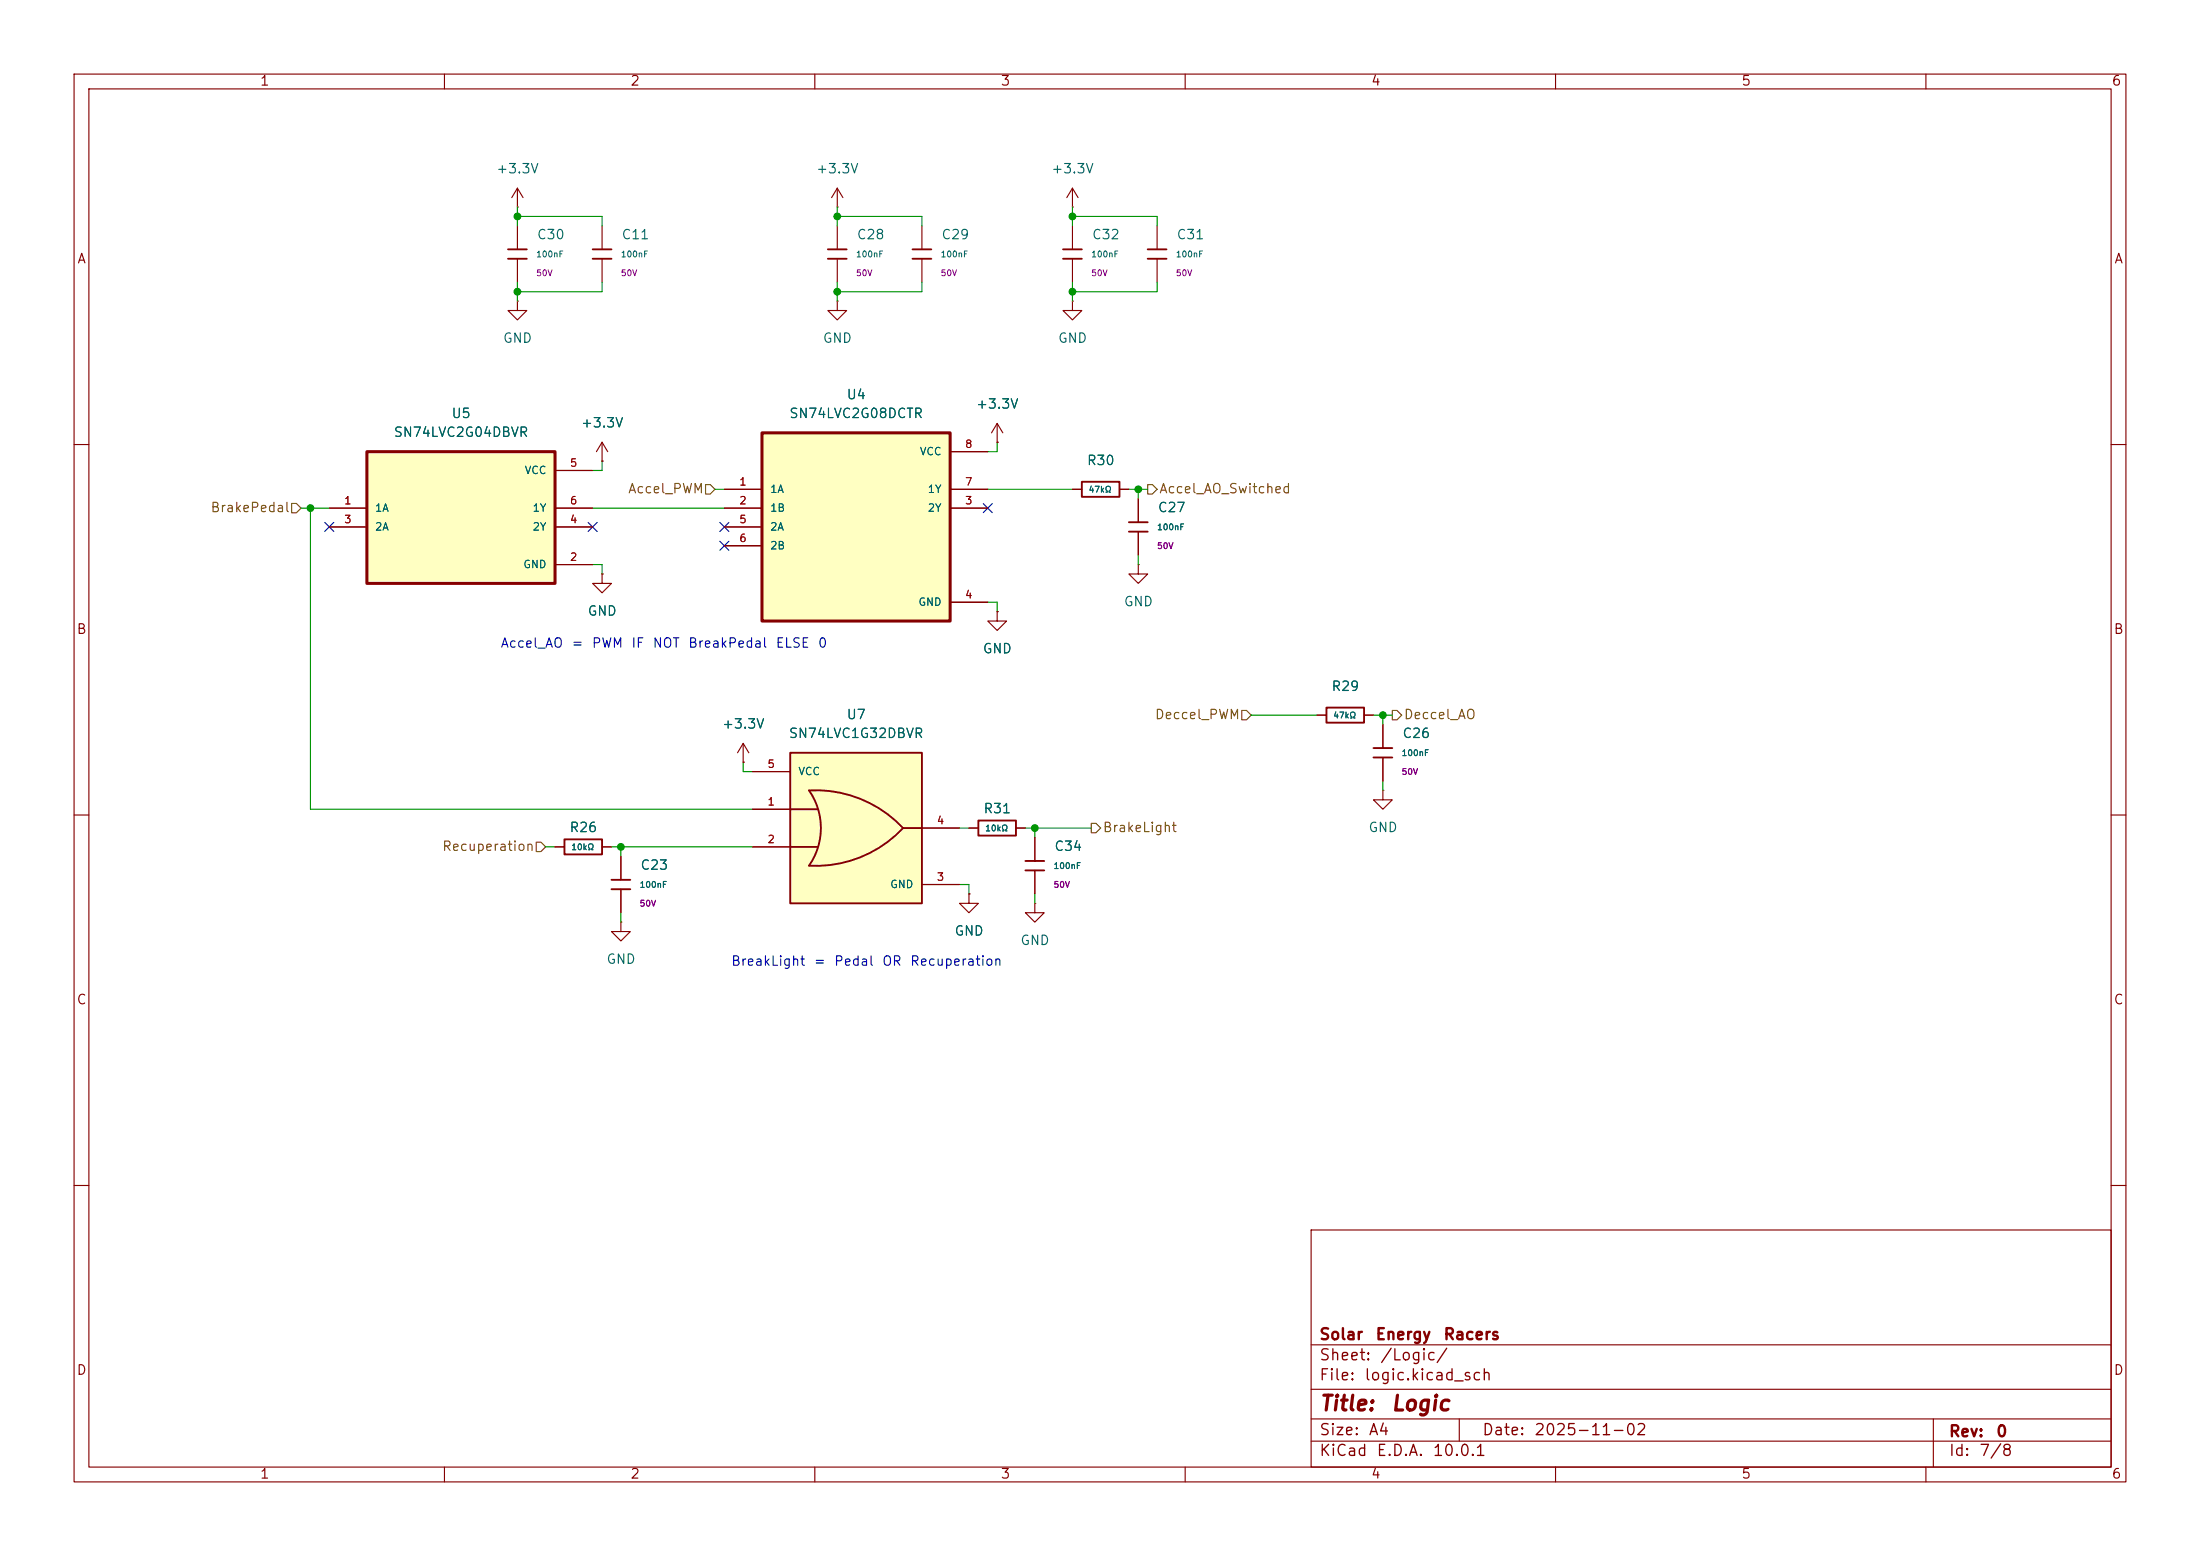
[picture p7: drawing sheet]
<svg xmlns="http://www.w3.org/2000/svg" width="297mm" height="210mm" viewBox="0 0 297 210" stroke-linecap="round" stroke-linejoin="round" font-family="sans-serif">
<g fill="none" stroke="#840000" stroke-width=".15">
<path d="M10 10h277v190h-277zM12 12h273v186h-273zM60 10v2M110 10v2M160 10v2M210 10v2M260 10v2M10 60h2M285 60h2M10 110h2M285 110h2M10 160h2"/>
<path d="M177 166h108v32h-108zM285 160h2M60 198v2M110 198v2M160 198v2M177 194.5h108M177 191.5h108M177 187.5h108M177 181.5h108M197 191.5v3M210 198v2M260 198v2"/>
<path d="M261 191.5v6.5"/>
</g>
<path d="M102.9 58.4h25.4v25.4h-25.4z" fill="#ffffc2"/>
<path d="M102.9 58.4h25.4v25.4h-25.4z" fill="none" stroke="#840000" stroke-width=".41"/>
<g fill="none" stroke="#840000" stroke-width=".15">
<path d="M69.8 27.9h.1M69.8 25.4v2.5M69.8 30.5v3.2M69.8 34.9v3.2M69.8 25.4l-.7 1.3M69.8 25.4l.8 1.3M113 27.9h.1M113 25.4l-.7 1.3M113 25.4l.8 1.3M113 25.4v2.5M113 30.5v3.2M113 34.9v3.2"/>
<path d="M124.5 30.5v3.2M124.5 34.9v3.2M144.8 27.9h.1M144.8 25.4v2.5M144.8 30.5v3.2M144.8 34.9v3.2M144.8 25.4l-.8 1.3M144.8 25.4l.7 1.3M156.2 30.5v3.2M156.2 34.9v3.2M81.3 59.7l-.8 1.3M81.3 59.7l.7 1.3"/>
<path d="M81.3 59.7v2.5M113 40.6v1.3h1.3l-1.3 1.3-1.2-1.3h1.2M113 40.6h.1M134.6 59.7h.1M134.6 57.2l-.7 1.2M134.6 57.2l.8 1.2M134.6 57.2v2.5M144.8 40.6v1.3h1.2l-1.2 1.3-1.3-1.3h1.3M144.8 40.6h.1M81.3 62.2h.1M97.8 66h5.1M97.8 68.6h5.1"/>
<path d="M97.8 71.1h5.1M97.8 73.7h5.1M128.3 66h5M128.3 68.6h5M128.3 61h5M144.8 66h1.2M151.1 66h1.3M153.7 76.2v1.3h1.2l-1.2 1.2-1.3-1.2h1.3M153.7 76.2h.1M153.7 67.3v3.2M153.7 71.8v3.1M128.3 81.3h5"/>
<path d="M83.8 115.6v3.1M83.8 124.5v1.2h1.3l-1.3 1.3-1.3-1.3h1.3M83.8 124.5h.1M83.8 120v3.2"/>
</g>
<g fill="none" stroke="#840000" stroke-width=".25">
<path d="M68.6 33.7h2.5M68.6 34.9h2.5M111.8 33.7h2.5M111.8 34.9h2.5M123.2 33.7h2.5M123.2 34.9h2.5M143.5 33.7h2.5M143.5 34.9h2.5M154.9 33.7h2.6M154.9 34.9h2.6M146 65h5.1v2.1h-5.1zM152.4 70.5h2.5"/>
<path d="M152.4 71.8h2.5M82.5 118.7h2.6M82.5 120h2.6"/>
</g>
<path d="M106.7 101.6h17.8v20.3h-17.8z" fill="#ffffc2"/>
<path d="M179.1 95.5h5v2h-5zM106.7 101.6h17.8v20.3h-17.8zM106.7 109.2h3.7M106.7 114.3h3.7M109.2 106.7a16.2 16.2 0 0 1 12.7 5.1 16.2 16.2 0 0 1-12.7 5 8.9 8.9 0 0 0 0-10.1zM121.9 111.8h2.6M132.1 110.7h5.1v2.1h-5.1zM138.4 116.2h2.6M138.4 117.5h2.6M185.4 101h2.6M185.4 102.2h2.6" fill="none" stroke="#840000" stroke-width=".25"/>
<g fill="none" stroke="#840000" stroke-width=".15">
<path d="M134.6 82.6v1.2h1.3l-1.3 1.3-1.3-1.3h1.3M134.6 82.6h.1M177.8 96.5h1.3M184.1 96.5h1.3M186.7 97.8v3.2M101.6 109.2h5.1M101.6 114.3h5.1M101.6 104.1h5.1M124.5 119.4h5M124.5 111.8h5M130.8 111.8h1.3M137.2 111.8h1.2"/>
<path d="M139.7 113v3.2M139.7 117.5v3.2M186.7 106.7v1.3h1.3l-1.3 1.2-1.3-1.2h1.3M186.7 106.7h.1M186.7 102.2v3.2M130.8 120.7v1.2h1.3l-1.3 1.3-1.3-1.3h1.3M130.8 120.7h.1M139.7 121.9v1.3h1.3l-1.3 1.3-1.3-1.3h1.3M139.7 121.9h.1"/>
</g>
<path d="M49.5 61h25.4v17.7h-25.4z" fill="#ffffc2"/>
<path d="M49.5 61h25.4v17.7h-25.4z" fill="none" stroke="#840000" stroke-width=".41"/>
<g fill="none" stroke="#840000" stroke-width=".15">
<path d="M81.3 30.5v3.2M81.3 34.9v3.2M69.8 40.6v1.3h1.3l-1.3 1.3-1.2-1.3h1.2M69.8 40.6h.1M134.6 59.7h.1M44.4 68.6h5.1M44.4 71.1h5.1M74.9 68.6h5.1M74.9 76.2h5.1M74.9 71.1h5.1M74.9 63.5h5.1M81.3 77.5v1.2h1.2l-1.2 1.3-1.3-1.3h1.3"/>
<path d="M81.3 77.5h.1M81.3 62.2h.1M97.8 68.6h5.1M97.8 71.1h5.1M97.8 66h5.1M97.8 73.7h5.1M128.3 68.6h5M128.3 66h5M128.3 61h5M144.8 66h1.2M151.1 66h1.3M153.7 67.3v3.2"/>
<path d="M153.7 71.8v3.1M128.3 81.3h5M134.6 82.6h.1M177.8 96.5h1.3M184.1 96.5h1.3M186.7 97.8v3.2M74.9 114.3h1.3M81.3 114.3h1.2M83.8 115.6v3.1M100.3 102.9h.1M100.3 100.3l-.7 1.3M100.3 100.3l.8 1.3"/>
<path d="M100.3 100.3v2.6M101.6 114.3h5.1M101.6 109.2h5.1M101.6 104.1h5.1M124.5 119.4h5M124.5 111.8h5M130.8 111.8h1.3M137.2 111.8h1.2M139.7 113v3.2M139.7 117.5v3.2M186.7 102.2v3.2M83.8 120v3.2"/>
<path d="M130.8 120.7h.1"/>
</g>
<path d="M80 33.7h2.5M80 34.9h2.5M76.2 113.3h5.1v2h-5.1z" fill="none" stroke="#840000" stroke-width=".25"/>
<path d="M39.4 67.9h.6l.6 .7-.6 .6h-.6zM95.2 65.4h.7l.6 .6-.6 .7h-.7zM154.9 65.4h.7l.6 .6-.6 .7h-.7zM167.6 95.9h.7l.6 .6-.6 .7h-.7zM188 95.9h.6l.6 .6-.6 .7h-.6zM72.4 113.7h.6l.7 .6-.7 .6h-.6zM147.3 111.1h.7l.6 .7-.6 .6h-.7z" fill="none" stroke="#725600" stroke-width=".15"/>
<g fill="none" stroke="#009600" stroke-width=".15">
<path d="M69.8 29.2h11.5v1.3M69.8 27.9v2.6M69.8 38.1v2.5M81.3 38.1v1.3h-11.5M113 29.2h11.5v1.3M113 27.9v2.6M113 38.1v2.5M124.5 38.1v1.3h-11.5M144.8 29.2h11.4v1.3M144.8 27.9v2.6M144.8 38.1v2.5M156.2 38.1v1.3h-11.4"/>
<path d="M134.6 59.7v1.3h-1.3M40.6 68.6h3.8M41.9 68.6v40.6h59.7M80 68.6h17.8M80 76.2h1.3v1.3M81.3 62.2v1.3h-1.3M96.5 66h1.3M133.3 66h11.5M152.4 66h2.5M153.7 66v1.3M153.7 74.9v1.3M133.3 81.3h1.3v1.3"/>
<path d="M168.9 96.5h8.9M185.4 96.5h2.6M186.7 96.5v1.3M73.7 114.3h1.2M82.5 114.3h19.1M83.8 114.3v1.3M100.3 102.9v1.2h1.3M129.5 119.4h1.3v1.3M129.5 111.8h1.3M138.4 111.8h8.9M139.7 111.8v1.2M186.7 105.4v1.3"/>
<path d="M83.8 123.2v1.3M139.7 120.7v1.2"/>
</g>
<path d="M43.8 70.5l1.3 1.2M45.1 70.5l-1.3 1.2M79.4 70.5l1.2 1.2M80.6 70.5l-1.2 1.2M97.2 70.5l1.2 1.2M97.2 73.1l1.2 1.2M98.4 70.5l-1.2 1.2M98.4 73.1l-1.2 1.2M132.7 68l1.3 1.2M134 68l-1.3 1.2" fill="none" stroke="#000084" stroke-width=".15"/>
<g fill="#009600" stroke="#009600" stroke-width=".14">
<circle cx="41.9" cy="68.6" r=".46"/>
<circle cx="69.8" cy="29.2" r=".46"/>
<circle cx="83.8" cy="114.3" r=".46"/>
<circle cx="69.8" cy="39.4" r=".46"/>
<circle cx="113" cy="29.2" r=".46"/>
<circle cx="153.7" cy="66" r=".46"/>
<circle cx="144.8" cy="39.4" r=".46"/>
<circle cx="144.8" cy="29.2" r=".46"/>
<circle cx="113" cy="39.4" r=".46"/>
<circle cx="186.7" cy="96.5" r=".46"/>
<circle cx="139.7" cy="111.8" r=".46"/>
</g>
<g font-size="2" fill="#840000">
<text x="178" y="190.9">Title:</text>
<text x="187.7" y="190.9">Logic</text>
</g>
<g font-size="1.5" fill="#840000">
<text x="178" y="184">Sheet:</text>
<text x="178" y="181.2">Solar</text>
<text x="185.6" y="181.2">Energy</text>
<text x="186.2" y="184">/Logic/</text>
<text x="194.8" y="181.2">Racers</text>
<text x="178" y="186.7">File:</text>
<text x="184.1" y="186.7">logic.kicad_sch</text>
<text x="178" y="196.9">KiCad</text>
<text x="178" y="194.1">Size:</text>
<text x="184.7" y="194.1">A4</text>
<text x="185.7" y="196.9">E.D.A.</text>
<text x="193.3" y="196.9">10.0.1</text>
<text x="200" y="194.1">Date:</text>
<text x="207" y="194.1">2025-11-02</text>
<text x="263" y="194.3">Rev:</text>
<text x="263" y="196.9">Id:</text>
<text x="267.1" y="196.9">7/8</text>
<text x="269.4" y="194.3">0</text>
</g>
<g font-size="1.3" fill="#840000">
<text x="35" y="11.9">1</text>
<text x="85" y="11.9">2</text>
<text x="135" y="11.9">3</text>
<text x="185" y="11.9">4</text>
<text x="235" y="11.9">5</text>
<text x="285" y="11.9">6</text>
<text x="10.3" y="35.9">A</text>
<text x="285.3" y="35.9">A</text>
<text x="10.3" y="85.9">B</text>
<text x="285.3" y="85.9">B</text>
<text x="10.3" y="135.9">C</text>
<text x="285.3" y="135.9">C</text>
<text x="10.3" y="185.9">D</text>
<text x="285.3" y="185.9">D</text>
<text x="35" y="199.9">1</text>
<text x="85" y="199.9">2</text>
<text x="135" y="199.9">3</text>
<text x="185" y="199.9">4</text>
<text x="235" y="199.9">5</text>
<text x="285" y="199.9">6</text>
</g>
<g font-size="1.3" fill="#006464">
<text x="66.9" y="23.7">+3.3V</text>
<text x="110.1" y="23.7">+3.3V</text>
<text x="141.8" y="23.7">+3.3V</text>
<text x="72.4" y="32.6">C30</text>
<text x="83.8" y="32.6">C11</text>
<text x="115.6" y="32.6">C28</text>
<text x="127" y="32.6">C29</text>
<text x="147.3" y="32.6">C32</text>
<text x="158.8" y="32.6">C31</text>
<text x="67.8" y="46.6">GND</text>
<text x="111" y="46.6">GND</text>
<text x="142.7" y="46.6">GND</text>
<text x="53.1" y="59.3">SN74LVC2G04DBVR</text>
<text x="60.9" y="56.7">U5</text>
<text x="78.3" y="58">+3.3V</text>
<text x="106.5" y="56.7">SN74LVC2G08DCTR</text>
<text x="114.2" y="54.2">U4</text>
<text x="131.7" y="55.5">+3.3V</text>
<text x="146.6" y="63.1">R30</text>
<text x="156.2" y="69.4">C27</text>
<text x="79.2" y="83.4">GND</text>
<text x="151.6" y="82.1">GND</text>
<text x="132.6" y="88.5">GND</text>
<text x="179.7" y="93.6">R29</text>
<text x="97.4" y="98.7">+3.3V</text>
<text x="106.4" y="99.9">SN74LVC1G32DBVR</text>
<text x="114.2" y="97.4">U7</text>
<text x="189.2" y="99.9">C26</text>
<text x="76.8" y="112.6">R26</text>
<text x="132.7" y="110.1">R31</text>
<text x="184.7" y="112.6">GND</text>
<text x="86.4" y="117.7">C23</text>
<text x="142.2" y="115.2">C34</text>
<text x="81.8" y="130.4">GND</text>
<text x="128.8" y="126.6">GND</text>
<text x="137.7" y="127.9">GND</text>
</g>
<g font-size="1.3" fill="#725600">
<text x="28.3" y="69.4">BrakePedal</text>
<text x="84.7" y="66.9">Accel_PWM</text>
<text x="156.4" y="66.9">Accel_AO_Switched</text>
<text x="155.8" y="97.4">Deccel_PWM</text>
<text x="189.4" y="97.4">Deccel_AO</text>
<text x="148.8" y="112.6">BrakeLight</text>
<text x="59.6" y="115.2">Recuperation</text>
</g>
<g font-size="1.3" fill="#0000c2">
<text x="67.5" y="87.7">Accel_AO</text>
<text x="77.1" y="87.7">=</text>
<text x="79.8" y="87.7">PWM</text>
<text x="85.1" y="87.7">IF</text>
<text x="88" y="87.7">NOT</text>
<text x="92.8" y="87.7">BreakPedal</text>
<text x="104.6" y="87.7">ELSE</text>
<text x="110.3" y="87.7">0</text>
<text x="98.6" y="130.7">BreakLight</text>
<text x="109.8" y="130.7">=</text>
<text x="112.5" y="130.7">Pedal</text>
<text x="119" y="130.7">OR</text>
<text x="122.8" y="130.7">Recuperation</text>
</g>
<g font-size="1" fill="#006464">
<text x="70.8" y="64.2">VCC</text>
<text x="124.1" y="61.7">VCC</text>
<text x="50.5" y="69.3">1A</text>
<text x="50.5" y="71.9">2A</text>
<text x="71.8" y="71.9">2Y</text>
<text x="71.8" y="69.3">1Y</text>
<text x="103.9" y="66.8">1A</text>
<text x="103.9" y="69.3">1B</text>
<text x="103.9" y="71.9">2A</text>
<text x="125.2" y="69.3">2Y</text>
<text x="125.2" y="66.8">1Y</text>
<text x="70.6" y="76.9">GND</text>
<text x="103.9" y="74.4">2B</text>
<text x="123.9" y="82">GND</text>
<text x="107.7" y="104.9">VCC</text>
<text x="120.1" y="120.1">GND</text>
</g>
<g font-size="1" fill="#a90000">
<text x="76.9" y="63.2">5</text>
<text x="99.7" y="65.8">1</text>
<text x="130.2" y="65.8">7</text>
<text x="130.2" y="60.7">8</text>
<text x="46.4" y="68.3">1</text>
<text x="46.4" y="70.9">3</text>
<text x="76.9" y="70.9">4</text>
<text x="76.9" y="68.3">6</text>
<text x="99.7" y="68.3">2</text>
<text x="99.7" y="70.9">5</text>
<text x="130.2" y="68.3">3</text>
<text x="76.9" y="75.9">2</text>
<text x="99.7" y="73.4">6</text>
<text x="130.2" y="81">4</text>
<text x="103.5" y="103.9">5</text>
<text x="103.5" y="109">1</text>
<text x="126.4" y="111.5">4</text>
<text x="103.5" y="114">2</text>
<text x="126.4" y="119.1">3</text>
</g>
<g font-size=".8" fill="#006464">
<text x="72.3" y="34.9">100nF</text>
<text x="83.7" y="34.9">100nF</text>
<text x="115.5" y="34.9">100nF</text>
<text x="126.9" y="34.9">100nF</text>
<text x="147.2" y="34.9">100nF</text>
<text x="158.7" y="34.9">100nF</text>
<text x="146.9" y="66.7">47kΩ</text>
<text x="156.1" y="71.7">100nF</text>
<text x="179.9" y="97.1">47kΩ</text>
<text x="189.2" y="102.2">100nF</text>
<text x="132.9" y="112.4">10kΩ</text>
<text x="77" y="114.9">10kΩ</text>
<text x="142.2" y="117.5">100nF</text>
<text x="86.3" y="120">100nF</text>
</g>
<g font-size=".8" fill="#840084">
<text x="72.3" y="37.5">50V</text>
<text x="83.7" y="37.5">50V</text>
<text x="115.5" y="37.5">50V</text>
<text x="126.9" y="37.5">50V</text>
<text x="147.2" y="37.5">50V</text>
<text x="158.7" y="37.5">50V</text>
<text x="156.1" y="74.3">50V</text>
<text x="189.2" y="104.8">50V</text>
<text x="86.3" y="122.5">50V</text>
<text x="142.2" y="120">50V</text>
</g>
</svg>
